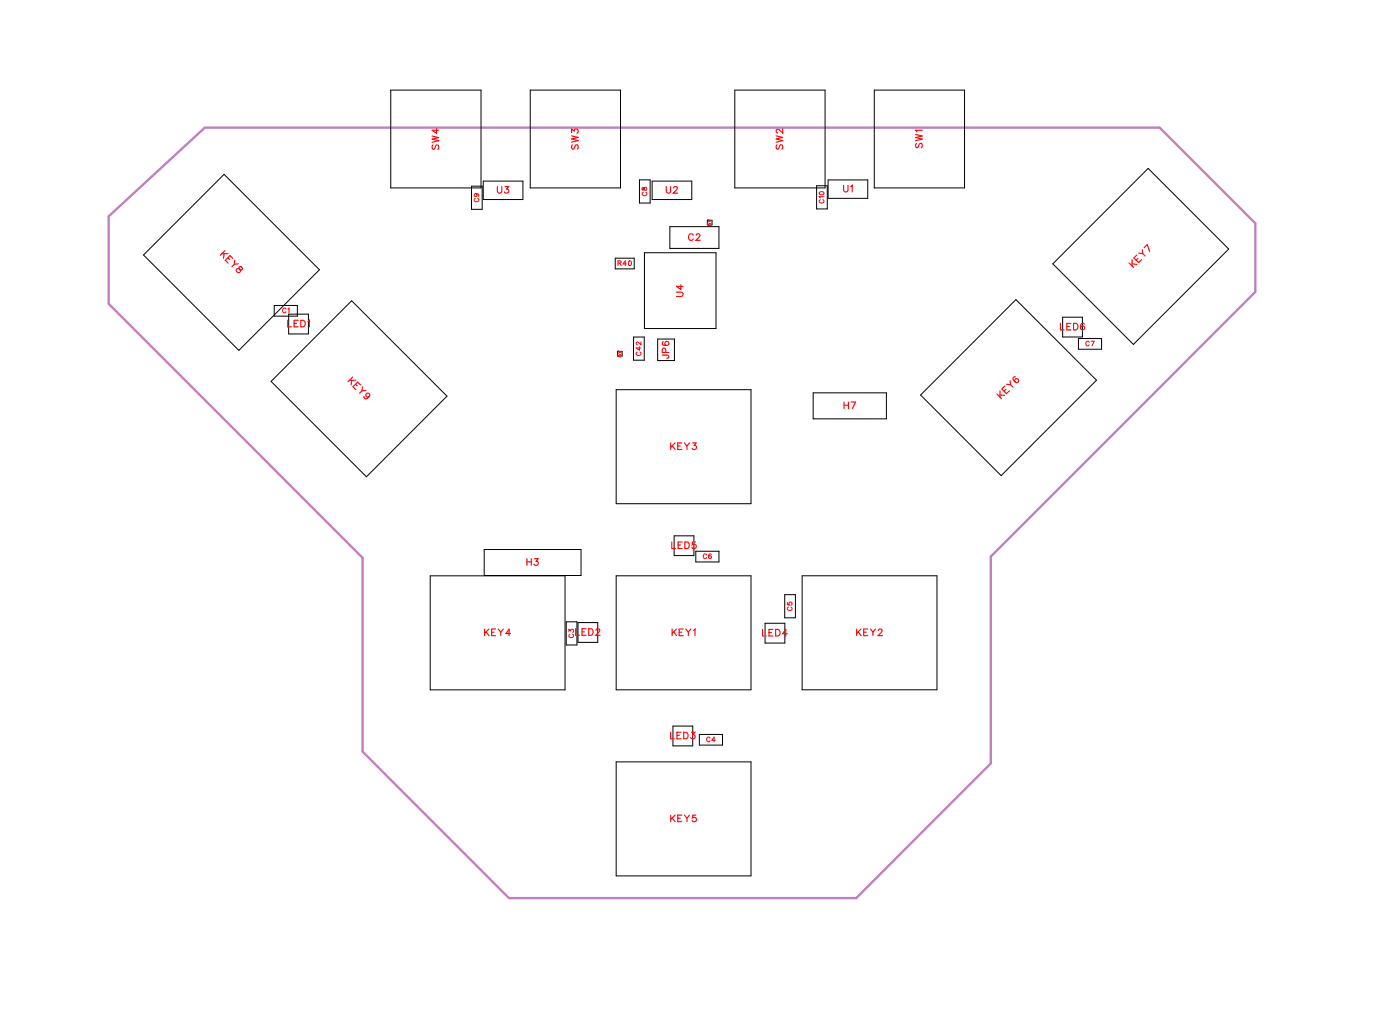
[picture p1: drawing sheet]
<svg xmlns="http://www.w3.org/2000/svg" width="151mm" height="111mm" viewBox="0 0 151 111" stroke-linecap="round" stroke-linejoin="round" font-family="sans-serif">
<path d="M11.7 23.3l10.3-9.6h102.7l10.3 10.3v7.4l-28.4 28.4v22.2l-14.5 14.5h-37.4l-15.7-15.7v-20.9l-27.3-27.3z" fill="none" stroke="#bf80bf" stroke-width=".25"/>
<g fill="none" stroke="#000" stroke-width=".11">
<path d="M42 9.7h9.7v10.5h-9.7zM52 19.5h4.2v1.9h-4.2zM57 9.7h9.7v10.5h-9.7zM68.8 19.3h1.1v2.5h-1.1zM70.1 19.5h4.3v1.9h-4.3zM79 9.7h9.7v10.5h-9.7zM87.8 20h1.2v2.5h-1.2zM89.1 19.3h4.2v2h-4.2zM94 9.7h9.7v10.5h-9.7zM15.4 27.4l8.7-8.7 10.3 10.3-8.7 8.7zM29.5 32.8h2.5v1.2h-2.5zM31 33.8h2.2v2.1h-2.2z"/>
<path d="M37.8 32.3l10.3 10.3-8.7 8.6-10.2-10.2zM50.7 20h1.2v2.5h-1.2zM66.2 27.7h2v1.2h-2zM66.4 37.8h.5v.5h-.5zM68.1 36.2h1.2v2.5h-1.2zM69.3 27.2h7.7v8.1h-7.7zM70.7 36.4h1.8v2.3h-1.8zM72 24.4h5.3v2.3h-5.3zM76.1 23.7h.5v.5h-.5zM109.3 32.2l8.6 8.7-10.2 10.2-8.7-8.6zM113.2 28.4l10.3-10.3 8.6 8.7-10.2 10.2zM114.3 34.1h2.1v2.1h-2.1z"/>
<path d="M116 36.4h2.5v1.1h-2.5zM52.1 59.1h10.4v2.8h-10.4zM66.3 41.9h14.5v12.2h-14.5zM72.5 57.6h2.1v2.1h-2.1zM74.8 59.2h2.5v1.2h-2.5zM87.5 42.2h7.8v2.8h-7.8zM46.3 61.9h14.5v12.2h-14.5zM60.9 66.8h1.1v2.5h-1.1zM62.2 66.9h2.1v2.1h-2.1zM66.3 61.9h14.5v12.2h-14.5zM72.4 78h2.1v2.2h-2.1zM75.2 78.9h2.5v1.2h-2.5z"/>
<path d="M82.3 67h2.1v2.1h-2.1zM84.4 63.9h1.1v2.5h-1.1zM86.3 61.9h14.5v12.2h-14.5zM66.3 81.9h14.5v12.2h-14.5z"/>
</g>
<g fill="none" stroke="#f00" stroke-width=".12">
<path d="M46.5 14.6l.7 .2-.7 .2 .7 .1-.7 .2M46.6 15.6l-.1 .1 .1 .3h.1l.2-.4h.2l.1 .1-.1 .3M46.9 13.8v.5l-.4-.3h.7M61.5 14.3v-.4l.2 .2a.24 .24 0 0 1 .4-.2 .24 .24 0 0 1-.1 .4M61.5 14.6l.7 .2-.7 .1 .7 .2-.7 .2M61.6 15.6l-.1 .1 .1 .3h.1l.3-.4h.1l.1 .1-.1 .3M83.5 14.6l.7 .2-.7 .1 .7 .2-.7 .2M83.6 15.6l-.1 .1 .1 .3h.1l.3-.4h.1l.1 .1-.1 .3M84.2 13.8v.5l-.4-.3-.2-.1-.1 .1v.2l.1 .1M90.7 19.9v.5l.2 .2 .3-.1v-.6M98.5 14.4l.7 .2-.7 .2 .7 .2-.7 .1M98.6 15.4l-.1 .2 .1 .3 .1-.1 .3-.4h.1l.1 .2-.1 .3"/>
<path d="M99.2 14h-.7l.1 .2M23.9 27.3h.6M24.1 27.3l-.1 .5M24.2 26.9l-.5 .5M24.5 27.7l.2 .2M25 27.8l-.3-.3-.5 .5 .3 .3M25.2 28v.4l-.3 .3M25.4 29l.3-.1 .3 .1 .1-.1-.2-.2h-.1l-.1 .1 .1 .3v.1a.25 .25 0 0 1-.3 .1 .25 .25 0 0 1-.1-.3zM25.6 28.4h-.4M30.9 34.4v.7h.4M31.6 34.8h.3M32.1 34.4h-.5v.7h.5"/>
<path d="M32.3 34.4h.3a.38 .38 0 0 1 .2 .4 .38 .38 0 0 1-.2 .3h-.3zM33.1 34.6l.2-.2v.7M53.5 20v.6l.2 .2 .2-.1 .1-.7M54.3 20h.4l-.2 .3a.24 .24 0 0 1 .2 .4 .25 .25 0 0 1-.5-.1M71.2 38.2h.7v.2l-.2 .1M71.3 36.7v.1a.35 .35 0 0 0 .2 .4 .35 .35 0 0 0 .4-.3 .22 .22 0 0 0-.2-.2 .22 .22 0 0 0-.2 .2 .22 .22 0 0 0 .2 .2M71.6 37.9v-.4l-.3-.1-.1 .5h.7M71.7 20v.6l.2 .2 .2-.1v-.7M72.4 20.2l.2-.2h.1l.1 .2-.1 .2-.3 .4h.5M72.7 31.4h.6l.2 .2-.1 .2-.7 .1M73.2 30.6v.5l-.5-.3h.8M74.6 25.3a.26 .26 0 0 0-.3-.2 .26 .26 0 0 0-.3 .3v.2a.26 .26 0 0 0 .3 .2 .26 .26 0 0 0 .3-.1"/>
<path d="M74.9 25.3l.1-.2h.1l.2 .2-.1 .2-.4 .3h.5M91.5 20.1l.1-.2v.7M114 34.7v.8h.4M114.7 35.1h.3M115.2 34.7h-.5v.8h.5M115.5 34.7h.2a.38 .38 0 0 1 .2 .4 .38 .38 0 0 1-.2 .4h-.2zM116.6 34.8a.35 .35 0 0 0-.4 .2 .35 .35 0 0 0 .2 .5 .22 .22 0 0 0 .2-.2 .22 .22 0 0 0-.2-.3 .22 .22 0 0 0-.2 .2M121.4 28.3l.5 .5M121.8 27.9v.7M121.8 28.3l.5 .1M122.3 27.4l-.4 .3 .6 .5 .3-.3M122.4 27.8l-.2 .2"/>
<path d="M122.5 27.2l.4 .1 .3 .2M122.8 26.8l.1 .5M123 26.6l.4-.3 .2 .7M37.6 40.9h.7M37.8 40.9v.5M37.9 40.5l-.5 .5M38.2 41.3l.2 .2M38.8 41.4l-.3-.3-.5 .5 .3 .3M39 41.6l-.1 .4-.2 .3M39.1 42.6v.1a.35 .35 0 0 0 .5 .1 .35 .35 0 0 0 .1-.5 .22 .22 0 0 0-.3 0 .22 .22 0 0 0 0 .3 .22 .22 0 0 0 .3 0M39.4 42h-.5M72.1 47.6v.7"/>
<path d="M72.2 58.2v.8h.4M72.3 47.9l.3 .4M72.6 47.6l-.5 .5M72.9 47.9h.3M72.9 58.6h.3M73.3 47.6h-.4v.7h.4M73.4 58.2h-.5v.8h.5M73.6 47.6l.3 .3v.4M73.7 58.2h.2a.38 .38 0 0 1 .2 .4 .38 .38 0 0 1-.2 .4h-.2zM74.1 47.6l-.2 .3M74.5 47.6h.4l-.2 .3a.24 .24 0 0 1 .1 .4 .24 .24 0 0 1-.4-.1M74.8 58.2h-.3l-.1 .3a.25 .25 0 0 1 .4 0 .25 .25 0 0 1 0 .4 .25 .25 0 0 1-.4-.1"/>
<path d="M90.8 43.2v.7M90.8 43.5h.4M91.2 43.2v.7M91.5 43.2h.5l-.3 .7M107.2 42.3l.5 .5M107.5 42v.7M107.5 42.4l.5 .1M108.1 41.5l-.4 .3 .5 .5 .4-.3M108.2 41.9l-.2 .1M108.3 41.3h.4l.2 .3M108.6 40.9l.1 .4M109.2 40.5h-.1a.35 .35 0 0 0-.1 .5 .35 .35 0 0 0 .5 .1 .22 .22 0 0 0 0-.3 .22 .22 0 0 0-.3-.1 .22 .22 0 0 0 0 .3"/>
<path d="M52.1 67.6v.7M52.3 67.9l.3 .4M52.6 67.6l-.5 .5M52.9 67.9h.2M53.3 67.6h-.4v.7h.4M53.6 67.6l.3 .3v.4M54.1 67.6l-.2 .3M54.9 68.1h-.5l.4-.5v.7M56.7 60v.8M56.7 60.4h.4M57.1 60v.8M57.5 60h.4l-.2 .3a.24 .24 0 0 1 .1 .4 .24 .24 0 0 1-.4-.1"/>
<path d="M61.9 67.6v.7h.4M62.6 67.9h.3M63 67.6h-.4v.7h.4M63.3 67.6h.2a.38 .38 0 0 1 .3 .3 .38 .38 0 0 1-.3 .4h-.2zM64.1 67.7l.1-.1h.2l.1 .1-.1 .2-.3 .4h.4M72.1 78.7v.7h.4M72.3 67.6v.7M72.5 67.9l.3 .4M72.8 67.6l-.5 .5M72.8 79h.3M73 67.9h.3M73.2 78.7h-.4v.7h.4"/>
<path d="M73.5 67.6h-.5v.7h.5M73.5 78.7h.3a.38 .38 0 0 1 .2 .3 .38 .38 0 0 1-.2 .4h-.3zM73.8 67.6l.2 .3v.4M74.3 67.6l-.3 .3M74.3 78.7h.4l-.2 .3a.24 .24 0 0 1 .2 .3 .24 .24 0 0 1-.4 0M74.6 67.7l.1-.1v.7M82 67.6v.7h.4M82.7 68h.3M83.1 67.6h-.4v.7h.4M83.4 67.6h.3a.38 .38 0 0 1 .2 .4 .38 .38 0 0 1-.2 .3h-.3zM84.7 68.1h-.5l.3-.5v.7M92.1 67.6v.7"/>
<path d="M92.3 67.9l.3 .4M92.6 67.6l-.5 .5M92.9 67.9h.3M93.3 67.6h-.4v.7h.4M93.6 67.6l.3 .3v.4M94.1 67.6l-.2 .3M94.5 67.8l.1-.2h.1l.2 .1-.1 .3-.4 .3h.5M72.1 87.6v.7M72.3 87.9l.3 .4M72.6 87.6l-.5 .5M72.9 87.9h.3M73.3 87.6h-.4v.7h.4"/>
<path d="M73.6 87.6l.3 .3v.4M74.1 87.6l-.2 .3M74.8 87.6h-.3v.3a.25 .25 0 0 1 .3 0 .25 .25 0 0 1 0 .4 .25 .25 0 0 1-.4-.1"/>
</g>
<g fill="none" stroke="#f00" stroke-width=".11">
<path d="M30.8 33.2a.19 .19 0 0 0-.3-.1 .19 .19 0 0 0-.1 .2v.1a.19 .19 0 0 0 .1 .2 .19 .19 0 0 0 .3-.1M31 33.2l.1-.1v.5M51.1 21.3a.19 .19 0 0 0-.1 .2 .19 .19 0 0 0 .2 .2h.1a.19 .19 0 0 0 .2-.2 .19 .19 0 0 0-.1-.2M51.2 20.8a.16 .16 0 0 1 .1 .2 .16 .16 0 0 1-.3 .1 .16 .16 0 0 1 .1-.3l.4 .1-.1 .2M66.5 38.1v.2h.1a.13 .13 0 0 1 0-.2 .13 .13 0 0 1 .2 .1 .13 .13 0 0 1-.1 .1M66.5 37.7l.3 .1-.3 .2M66.5 28.3h.3v-.2l-.3-.1v.5M66.6 28.3l.2 .2M67.4 28.4h-.4l.2-.4v.5M67.6 28.1a.23 .23 0 0 1 .3 .2 .23 .23 0 0 1-.3 .2v-.2zM68.5 37.8a.19 .19 0 0 0-.1 .3 .19 .19 0 0 0 .2 .1h.1a.19 .19 0 0 0 .2-.1 .19 .19 0 0 0-.1-.3M68.8 37.3v.3l-.4-.2h.5"/>
<path d="M68.9 36.7v.4l-.3-.3-.2 .1 .1 .1M69.1 20.2v.2h.1l.2-.3a.17 .17 0 0 1 .2 .2 .17 .17 0 0 1-.2 .2l-.2-.3zM69.2 20.7a.19 .19 0 0 0-.1 .2 .19 .19 0 0 0 .1 .1h.2a.19 .19 0 0 0 .2-.1 .19 .19 0 0 0-.2-.2M76.1 24v.2h.2a.13 .13 0 0 1 0-.2 .13 .13 0 0 1 .2 .1 .13 .13 0 0 1-.1 .1M76.1 23.6l.4 .1-.4 .2M88.1 20.7a.25 .25 0 0 1 .3-.1 .25 .25 0 0 1 .2 .3 .25 .25 0 0 1-.3 .1 .25 .25 0 0 1-.2-.3zM88.2 21.5a.19 .19 0 0 0-.1 .2 .19 .19 0 0 0 .2 .1h.1a.19 .19 0 0 0 .2-.1 .19 .19 0 0 0-.1-.2M88.6 21.1h-.5l.1 .2M117.1 36.8a.19 .19 0 0 0-.2-.1 .19 .19 0 0 0-.1 .2v.1a.19 .19 0 0 0 .1 .2 .19 .19 0 0 0 .2-.1M117.3 36.7h.4l-.3 .5M76 59.6a.19 .19 0 0 0-.2-.1 .19 .19 0 0 0-.2 .2v.1a.19 .19 0 0 0 .2 .2 .19 .19 0 0 0 .2-.1M76.5 59.6a.22 .22 0 0 0-.3 .2 .22 .22 0 0 0 .3 .2 .16 .16 0 0 0-.1-.3 .16 .16 0 0 0-.2 .2"/>
<path d="M61.2 67.9v-.3l.2 .2a.17 .17 0 0 1 .2-.1 .17 .17 0 0 1 0 .3M61.3 68.2a.19 .19 0 0 0-.1 .2 .19 .19 0 0 0 .2 .1h.1a.19 .19 0 0 0 .2-.1 .19 .19 0 0 0-.1-.2M76.4 79.3a.19 .19 0 0 0-.3-.1 .19 .19 0 0 0-.1 .2v.1a.19 .19 0 0 0 .1 .2 .19 .19 0 0 0 .3-.1M76.9 79.6h-.3l.2-.4v.5M84.7 64.7v.3h.2a.18 .18 0 0 1 0-.3 .18 .18 0 0 1 .3 .1 .18 .18 0 0 1-.1 .2M84.8 65.2a.19 .19 0 0 0-.1 .3 .19 .19 0 0 0 .2 .1h.1a.19 .19 0 0 0 .2-.1 .19 .19 0 0 0-.1-.3"/>
</g>
<g font-size="1.2" fill="#fff">
<text x="47.5" y="16.1" transform="rotate(-90 47.5 16.1)">SW4</text>
<text x="62.5" y="16.1" transform="rotate(-90 62.5 16.1)">SW3</text>
<text x="84.5" y="16.1" transform="rotate(-90 84.5 16.1)">SW2</text>
<text x="99.5" y="15.9" transform="rotate(-90 99.5 15.9)">SW1</text>
<text x="53.4" y="21.1">U3</text>
<text x="71.6" y="21.1">U2</text>
<text x="90.7" y="20.9">U1</text>
<text x="23.4" y="27.6" transform="rotate(45 23.4 27.6)">KEY8</text>
<text x="74" y="26.1">C2</text>
<text x="122.1" y="29" transform="rotate(-45 122.1 29)">KEY7</text>
<text x="30.9" y="35.4">LED1</text>
<text x="73.8" y="31.9" transform="rotate(-90 73.8 31.9)">U4</text>
<text x="114" y="35.8">LED6</text>
<text x="37.2" y="41.2" transform="rotate(45 37.2 41.2)">KEY9</text>
<text x="72.2" y="38.6" transform="rotate(-90 72.2 38.6)">JP6</text>
<text x="90.7" y="44.2">H7</text>
<text x="107.9" y="43.1" transform="rotate(-45 107.9 43.1)">KEY6</text>
<text x="72.1" y="48.6">KEY3</text>
<text x="72.2" y="59.2">LED5</text>
<text x="56.6" y="61.1">H3</text>
<text x="52.1" y="68.6">KEY4</text>
<text x="61.8" y="68.6">LED2</text>
<text x="72.2" y="68.6">KEY1</text>
<text x="81.9" y="68.6">LED4</text>
<text x="92.1" y="68.6">KEY2</text>
<text x="72.1" y="79.7">LED3</text>
<text x="72.1" y="88.6">KEY5</text>
</g>
<g font-size=".9" fill="#fff">
<text x="51.7" y="21.7" transform="rotate(-90 51.7 21.7)">C9</text>
<text x="69.8" y="21.1" transform="rotate(-90 69.8 21.1)">C8</text>
<text x="88.8" y="21.9" transform="rotate(-90 88.8 21.9)">C10</text>
<text x="66.4" y="28.8">R40</text>
<text x="30.3" y="33.8">C1</text>
<text x="69.1" y="38.2" transform="rotate(-90 69.1 38.2)">C42</text>
<text x="116.7" y="37.4">C7</text>
<text x="75.6" y="60.3">C6</text>
<text x="85.4" y="65.6" transform="rotate(-90 85.4 65.6)">C5</text>
<text x="61.9" y="68.6" transform="rotate(-90 61.9 68.6)">C3</text>
<text x="75.9" y="79.9">C4</text>
</g>
<g font-size=".6" fill="#fff">
<text x="76.6" y="24.3" transform="rotate(-90 76.6 24.3)">5V</text>
<text x="67" y="38.4" transform="rotate(-90 67 38.4)">5V</text>
</g>
</svg>
